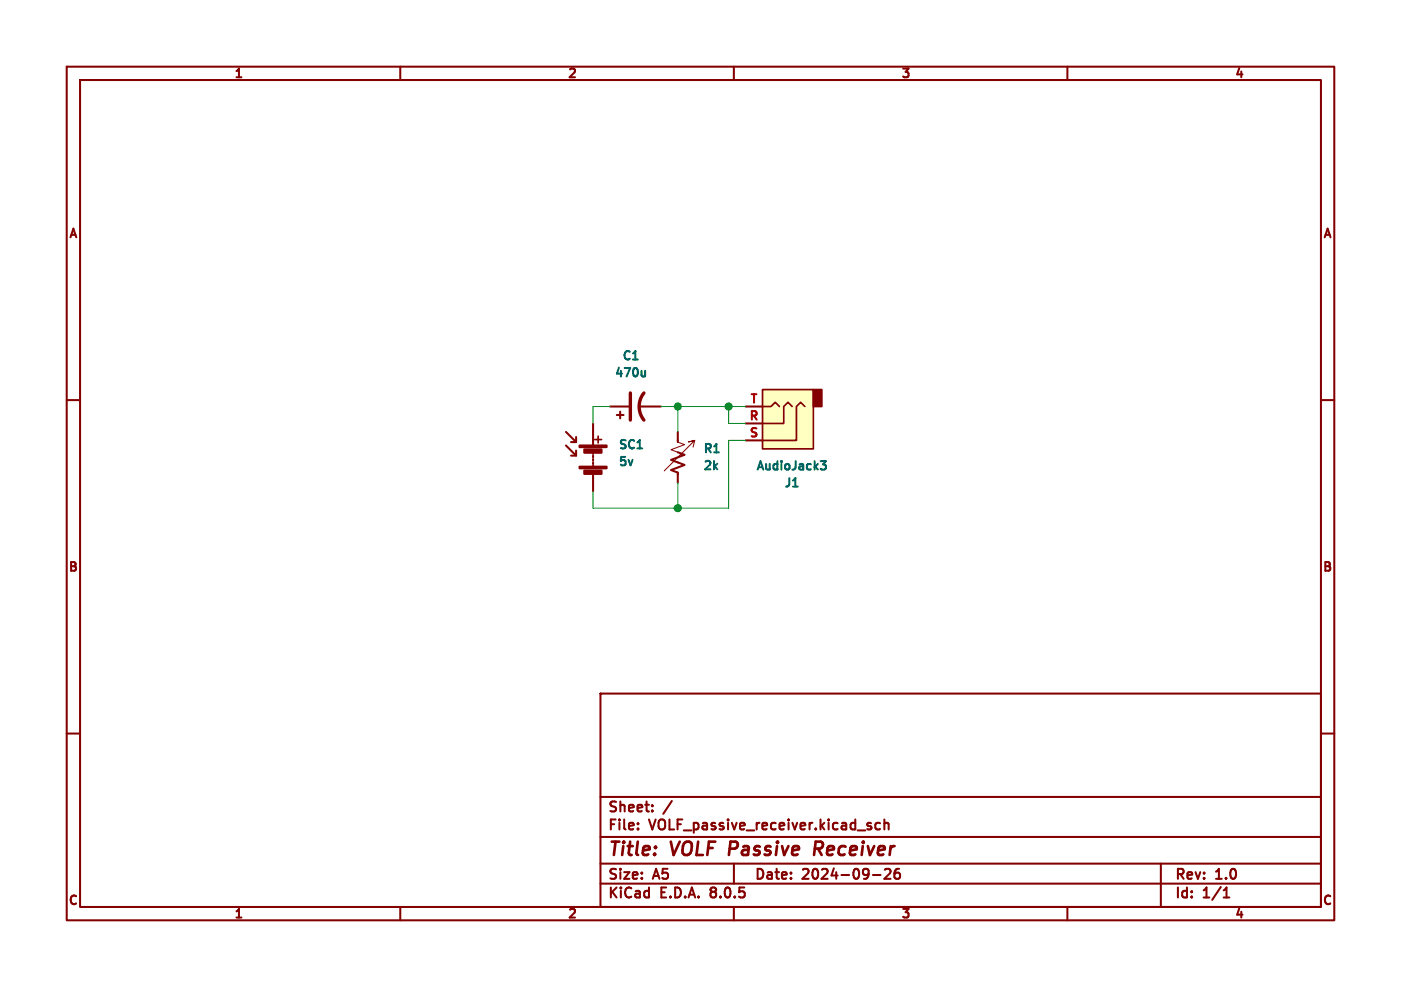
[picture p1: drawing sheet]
<svg xmlns="http://www.w3.org/2000/svg" width="210mm" height="148mm" viewBox="0 0 210 148" stroke-linecap="round" stroke-linejoin="round" font-family="sans-serif">
<g fill="none" stroke="#840000" stroke-width=".3">
<path d="M10 10h190v128h-190zM12 12h186v124h-186zM60 10v2M110 10v2M160 10v2M10 60h2M198 60h2M10 110h2M90 104h108v32h-108zM90 119.5h108M198 110h2M60 136v2"/>
<path d="M90 132.5h108M90 129.5h108M90 125.5h108M95.6 124.2v.2M95.6 123.5v.1M96.2 131.6v.2M96.2 130.9v.1M97.8 121.5v.2M97.8 120.8v.1M106.6 133.2l-.1 .2 .1 .3M106.6 133.8l-.1 .2v.3l.1 .2M110 136v2"/>
<path d="M110 129.5v3M118.6 131.6v.2M118.6 130.9v.1M130.2 123.9l.4 .1v.2l-.2 .2h-.3M130.2 123.4l.4 .1M130.9 131.2h1.1M131.9 123.5l-.4-.1-.3 .3v.4l.2 .2h.5M132.6 123.5a.37 .37 0 0 1 .6 .1v.8M132.6 122.9v1.5M132.6 130.4l.3-.1 .5 .1a.41 .41 0 0 1 0 .5l-.8 .9h.9M134.8 130.3a.59 .59 0 0 0-.7 .6v.6l.1 .2 .4 .1 .3-.2v-.5l-.1-.2h-.4l-.3 .2M160 136v2"/>
<path d="M174 129.5v6.5M183.4 134.6h.9M183.7 133.3l.2-.2v1.5"/>
</g>
<path d="M122.6 127.3l.6 .9M123 126.2h-.7l-.3 2M123.1 127.2l-1 .1" fill="none" stroke="#840000" stroke-width=".4"/>
<path d="M114.3 58.4h7.6v8.9h-7.6z" fill="#ffffc2"/>
<path d="M121.9 58.4h1.3v2.6h-1.3z" fill="#840000" stroke="#840000" stroke-width=".25"/>
<path d="M114.3 58.4h7.6v8.9h-7.6zM89.2 65.9h1M89.7 65.4v1M114.3 61h1.3l.6-.7 .6 .7M118.7 61l-.6-.7-.6 .7v2.5h-3.2M120.6 61l-.6-.7-.6 .7v5h-5.1" fill="none" stroke="#840000" stroke-width=".25"/>
<g fill="none" stroke="#840000" stroke-width=".3">
<path d="M84.8 66.8l1.6 1.5M84.8 64.8l1.6 1.5M86.4 67.6v.7h-.8M86.4 65.5v.8h-.8M88.9 63.5v3.3M88.9 67.8v.3M88.9 68.3v.3M88.9 68.8v.3M88.9 69.3v.3M88.9 69.9v.2M88.9 71.1v2.6M91.4 61h2.8"/>
<path d="M92.5 62.2h1M93 61.7v1M95.8 61h3.3M101.6 67.8l1 .4-2 .8 2 .7-2 .8 1 .4v1.5M101.6 64.8v1.5M111.8 63.5h2.5M111.8 66h2.5M111.8 61h2.5"/>
</g>
<path d="M94.9 53.9h.7M96.7 55.6v.9M96.7 56.3l-.2 .2-.3-.1M95.5 67.2h.8M107 67.8h.8M118.9 73h.7M123 69.2h.8l-.4 .4 .3 .2v.5l-.1 .1h-.4l-.2-.1" fill="none" stroke="#006464" stroke-width=".3"/>
<path d="M101.6 66.3l1 .4-2 .7 1 .4M103.9 67.1l.2-1.1-1 .3 1-.3-4.5 4.6" fill="none" stroke="#840000" stroke-width=".15"/>
<path d="M94.5 58.9v4.1M96.5 58.9a3.3 3.3 0 0 0 0 4.1" fill="none" stroke="#840000" stroke-width=".51"/>
<g fill="#840000" stroke="#840000" stroke-width=".3">
<path d="M86.9 70h4v.2h-4z"/>
<path d="M86.9 66.8h4v.3h-4z"/>
<path d="M87.6 70.6h2.6v.5h-2.6z"/>
<path d="M87.6 67.4h2.6v.5h-2.6z"/>
</g>
<path d="M91.4 61h-2.5v2.5M99.1 61h12.7M101.6 61v3.8M101.6 72.4v3.8M109.2 61v2.5h2.6M111.8 66h-2.6v10.2h-20.3v-2.5" fill="none" stroke="#009600" stroke-width=".15"/>
<g fill="#009600" stroke="#009600" stroke-width=".3">
<circle cx="109.2" cy="61" r=".46"/>
<circle cx="101.6" cy="76.2" r=".46"/>
<circle cx="101.6" cy="61" r=".46"/>
</g>
<g font-size="2.8" fill="#840000">
<text x="91" y="128.9">Title:</text>
<text x="100.7" y="128.9">VOLF Passive</text>
<text x="123.7" y="128.9">Receiver</text>
</g>
<g font-size="2.1" fill="#840000">
<text x="91" y="124.9">File:</text>
<text x="91" y="122.2">Sheet:</text>
<text x="97.6" y="124.9">VOLF_passive_receiver.kicad_sch</text>
<text x="99.7" y="122.2">/</text>
<text x="91" y="135.1">KiCad</text>
<text x="91" y="132.3">Size:</text>
<text x="98.1" y="132.3">A5</text>
<text x="99.2" y="135.1">E.D.A.</text>
<text x="107.2" y="135.1">8.0.5</text>
<text x="113" y="132.3">Date:</text>
<text x="120.5" y="132.3">2024-09-26</text>
<text x="176" y="132.3">Rev:</text>
<text x="176" y="135.1">Id:</text>
<text x="180.6" y="135.1">1/1</text>
<text x="182.4" y="132.3">1.0</text>
</g>
<g font-size="1.8" fill="#840000">
<text x="35" y="12.1">1</text>
<text x="85" y="12.1">2</text>
<text x="135" y="12.1">3</text>
<text x="185" y="12.1">4</text>
<text x="10.1" y="36.1">A</text>
<text x="198.1" y="36.1">A</text>
<text x="10" y="86.1">B</text>
<text x="198" y="86.1">B</text>
<text x="10" y="136.1">C</text>
<text x="198" y="136.1">C</text>
<text x="35" y="138.1">1</text>
<text x="85" y="138.1">2</text>
<text x="135" y="138.1">3</text>
<text x="185" y="138.1">4</text>
</g>
<g font-size="1.8" fill="#006464">
<text x="91.9" y="57">470u</text>
<text x="93" y="54.4">C1</text>
<text x="92.5" y="70.3">5v</text>
<text x="92.5" y="67.8">SC1</text>
<text x="105.2" y="68.4">R1</text>
<text x="105.2" y="70.9">2k</text>
<text x="113.1" y="70.9">AudioJack3</text>
<text x="117.3" y="73.5">J1</text>
</g>
<g font-size="1.8" fill="#a90000">
<text x="112.1" y="63.1">R</text>
<text x="112.1" y="65.6">S</text>
<text x="112.2" y="60.6">T</text>
</g>
</svg>
